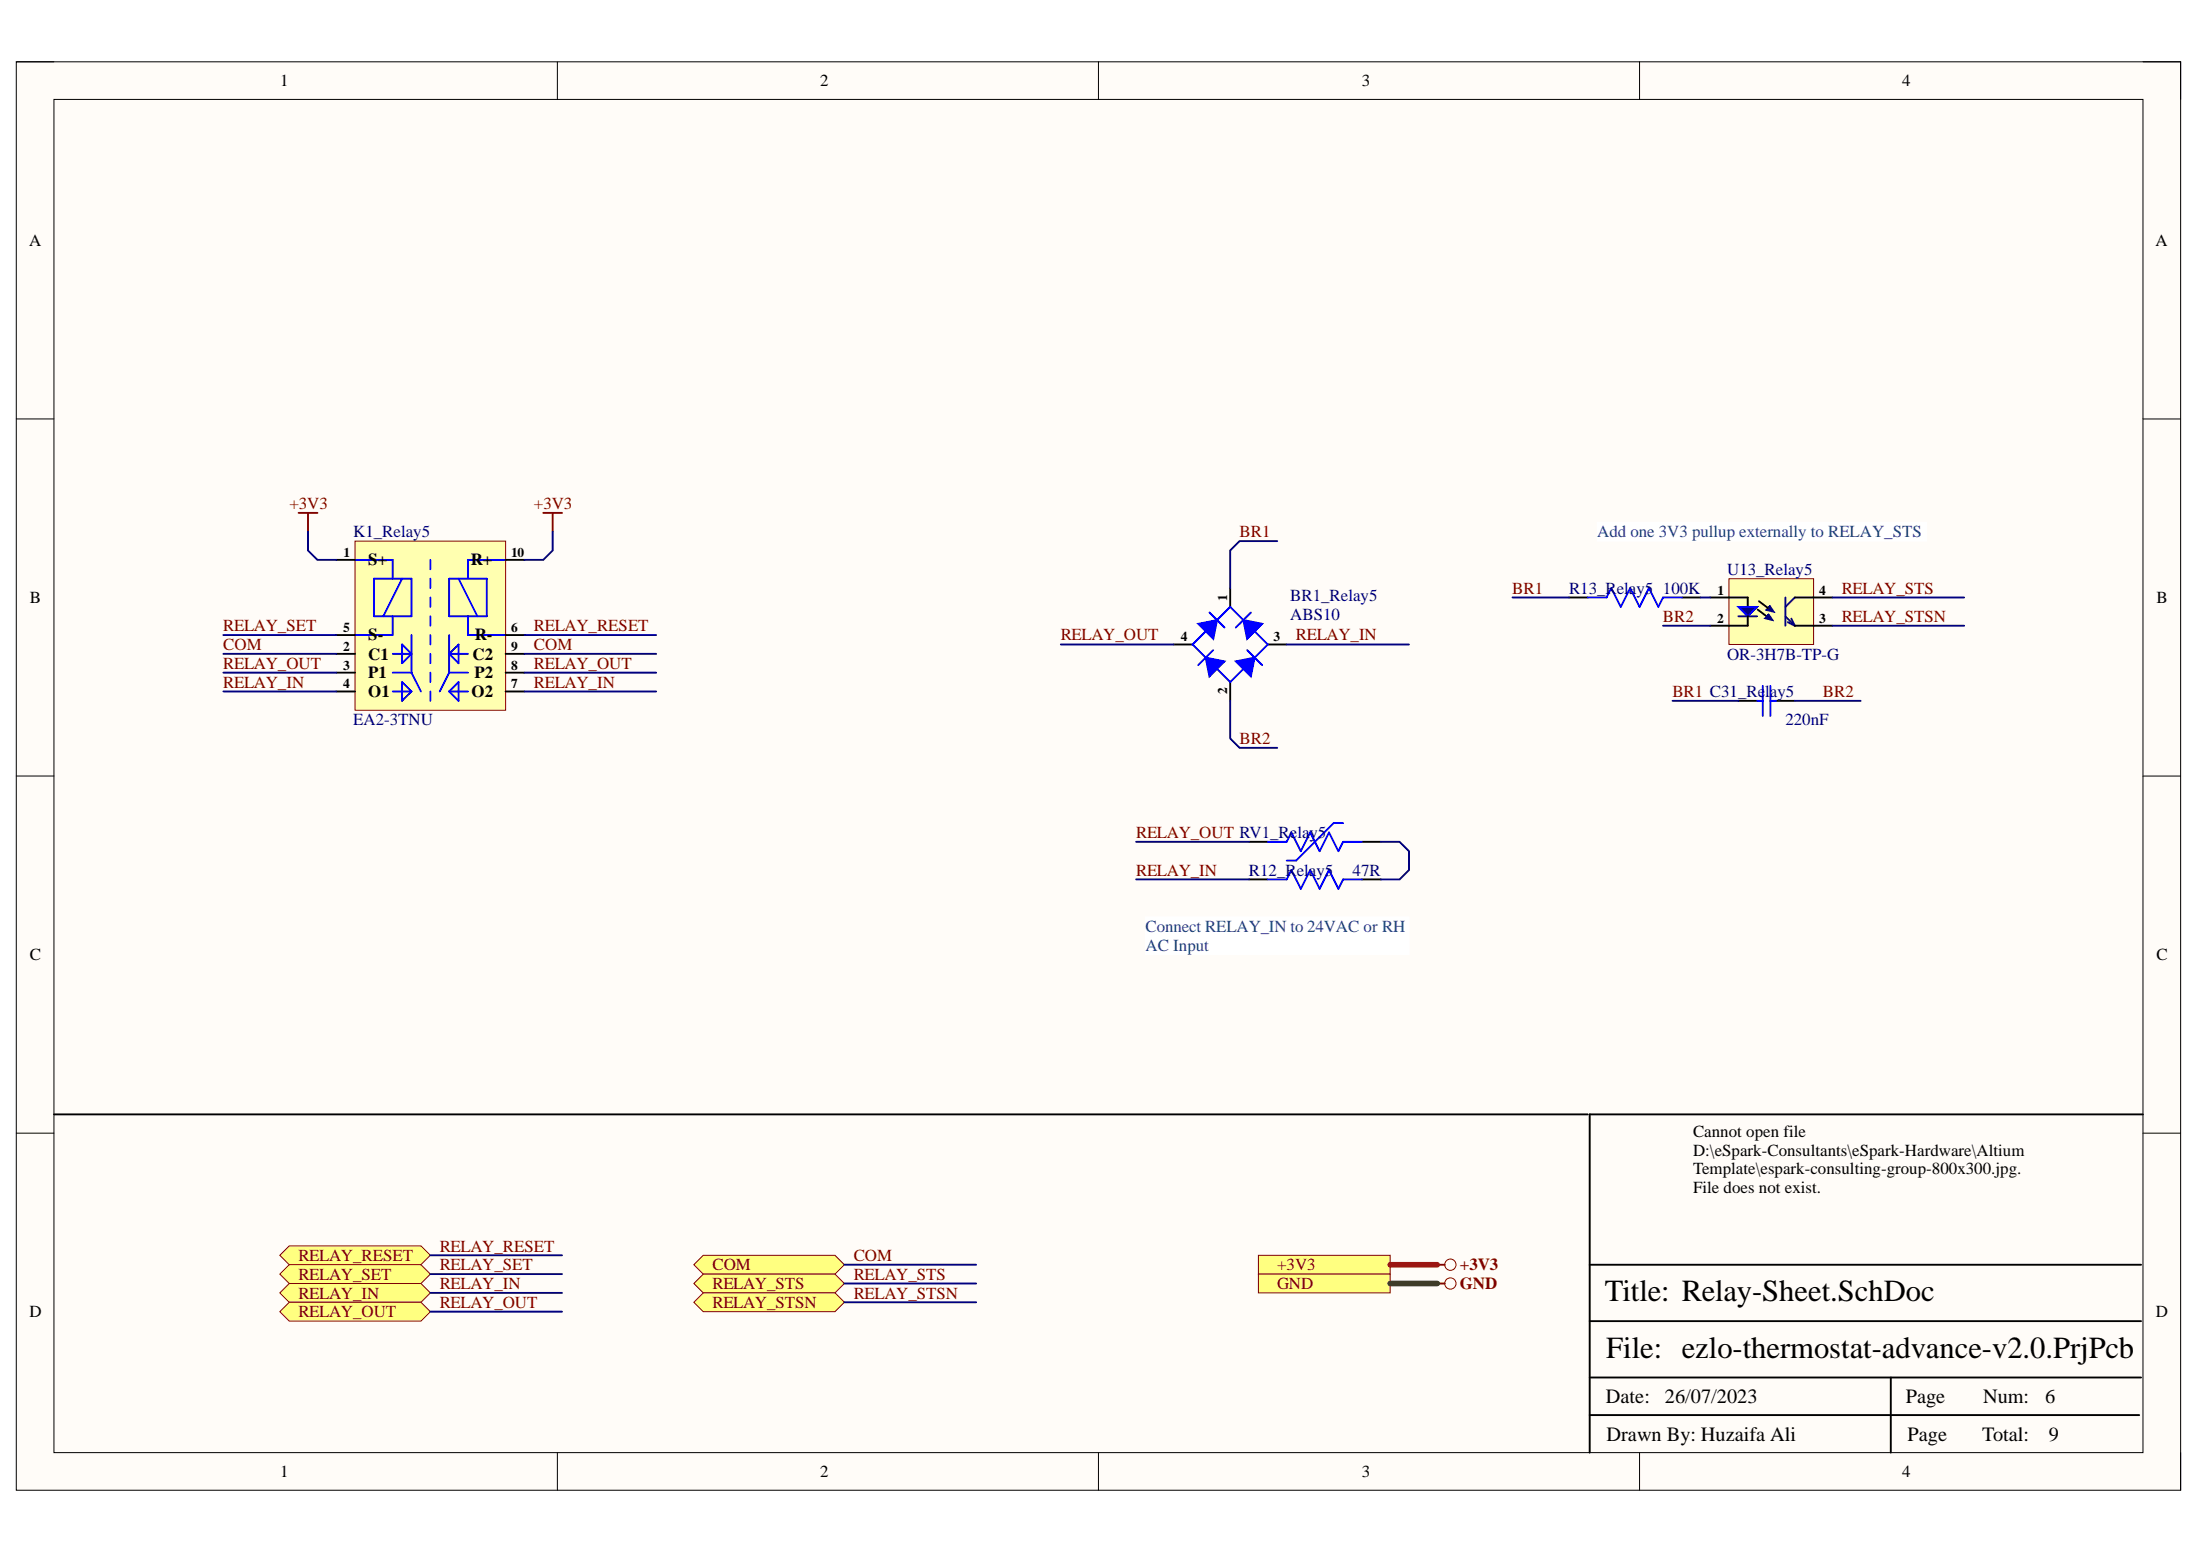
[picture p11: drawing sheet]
<svg xmlns="http://www.w3.org/2000/svg" width="297mm" height="210mm" viewBox="0 0 297 210" stroke-linecap="round" stroke-linejoin="round" font-family="sans-serif">
<path d="M2.2 8.3h292.2v192.9h-292.2z" fill-rule="evenodd" fill="#fffcf8"/>
<path d="M2.2 8.3h292.2v192.9h-292.2z" fill="none" stroke="#000" stroke-width=".14"/>
<path d="M7.3 13.4h282v182.7h-282z" fill-rule="evenodd" fill="#fffcf8"/>
<g fill="none" stroke="#000" stroke-width=".14">
<path d="M2.2 8.3h5.1M7.3 13.4h282v182.7h-282zM75.3 8.3v5.1M148.3 8.3v5.1M221.4 8.3v5.1M289.3 8.3h5.1v5.1M2.2 56.5h5.1M289.3 56.6h5.1M2.2 104.8h5.1M289.3 104.8h5.1M2.2 153h5.1M289.3 153h5.1"/>
<path d="M75.3 196.1v5.1M148.3 196.1v5.1M221.4 196.1v5.1M294.4 196.1v5.1"/>
</g>
<path d="M166.1 79.4v2.5M158.5 87h2.5M166.1 92.1v2.5M171.2 87h2.5M289.3 150.4h-74.7v45.7M214.6 178.3h74.5M214.6 170.7h74.5M214.6 191h74.2M214.6 185.9h74.5M255.3 185.9v10.2" fill="none" stroke="#000" stroke-width=".25"/>
<path d="M161 87l5.1-5.1 5.1 5.1-5.1 5.1zM163.8 87.8l-2 2" fill="none" stroke="#00f" stroke-width=".25"/>
<path d="M162.8 88.8l2.5 .5-2 2z" fill="#00f"/>
<path d="M162.8 88.8l2.5 .5-2 2zM163.3 82.7l2 2" fill="none" stroke="#00f" stroke-width=".25"/>
<path d="M161.8 84.2l2.5-.5-.5 2.5z" fill="#00f"/>
<path d="M161.8 84.2l2.5-.5-.5 2.5zM168.4 87.8l2 2" fill="none" stroke="#00f" stroke-width=".25"/>
<path d="M166.9 89.3l2.5-.5-.5 2.5z" fill="#00f"/>
<path d="M166.9 89.3l2.5-.5-.5 2.5zM168.9 82.7l-2 2" fill="none" stroke="#00f" stroke-width=".25"/>
<path d="M167.9 83.7l2.5 .5-2 2z" fill="#00f"/>
<path d="M167.9 83.7l2.5 .5-2 2zM237.2 94.6h.8M238 92.6v4M239 92.6v4M239 94.6h.8" fill="none" stroke="#00f" stroke-width=".25"/>
<path d="M234.7 94.6h2.5M239.8 94.6h2.5" fill="none" stroke="#000" stroke-width=".25"/>
<path d="M233.4 78.1h11.5v8.9h-11.5z" fill-rule="evenodd" fill="#ffffb0"/>
<path d="M233.4 78.1h11.5v8.9h-11.5z" fill="none" stroke="#800000" stroke-width=".14"/>
<path d="M230.9 80.7h2.5M230.9 84.5h2.5M237.3 82.3l1.2 .9" fill="none" stroke="#000" stroke-width=".25"/>
<path d="M238.2 83.5l.6-.6-.3 .3 .3-.3 .6 .9z" fill-rule="evenodd" fill="#0c0087"/>
<path d="M238.2 83.5l.6-.6-.3 .3 .3-.3 .6 .9z" fill="none" stroke="#0c0087" stroke-width=".14"/>
<path d="M238.4 82.4l.6-.6-.3 .3 .3-.3 .6 .9z" fill-rule="evenodd" fill="#0c0087"/>
<path d="M238.4 82.4l.6-.6-.3 .3 .3-.3 .6 .9z" fill="none" stroke="#0c0087" stroke-width=".14"/>
<path d="M233.4 80.7h2.6v1.2M237.5 81.2l1.2 .9" fill="none" stroke="#000" stroke-width=".25"/>
<path d="M234.7 81.9h2.5l-1.2 1.3z" fill="#0c0087"/>
<path d="M214.4 80.7h2.5l.7-1.3 1.2 2.5 1.3-2.5 1.3 2.5 1.2-2.5 1.3 2.5 .6-1.2h2.6M234.7 81.9h2.5l-1.2 1.3zM171.2 118.7h2.5l.7-1.3 1.2 2.6 1.3-2.6 1.3 2.6 1.2-2.6 1.3 2.6 .6-1.3h2.6" fill="none" stroke="#00f" stroke-width=".25"/>
<path d="M234.7 83.2h2.5M241.1 80.7v3.8M241.1 83.2l1.2 1.3M241.4 84l.9 .5M241.9 83.5l.4 1M242.3 80.7l-1.2 1.2" fill="none" stroke="#11037f" stroke-width=".25"/>
<path d="M211.8 80.7h2.6M227.1 80.7h2.5M236 83.2v1.3h-2.6M242.3 84.5h5.1M242.3 80.7h5.1M168.6 118.7h2.6M183.9 118.7h2.5M7.3 150.4h207.1" fill="none" stroke="#000" stroke-width=".25"/>
<path d="M40.3 69.2h2.6M41.6 69.2v2.6M73.3 69.2h2.6M74.6 69.2v2.6" fill="none" stroke="#800000" stroke-width=".25"/>
<path d="M169.9 169.4h17.8v2.6h-17.8z" fill-rule="evenodd" fill="#ffff80"/>
<g fill="none" stroke="#800000" stroke-width=".14">
<path d="M169.9 169.4h17.8v2.6h-17.8z"/>
<circle cx="195.8" cy="170.7" r=".76"/>
</g>
<path d="M194.1 170.7h1" fill="none" stroke="#800000" stroke-width=".25"/>
<path d="M169.9 172h17.8v2.5h-17.8z" fill-rule="evenodd" fill="#ffff80"/>
<g fill="none" stroke="#800000" stroke-width=".14">
<path d="M169.9 172h17.8v2.5h-17.8z"/>
<circle cx="195.8" cy="173.3" r=".76"/>
</g>
<path d="M194.1 173.3h1" fill="none" stroke="#800000" stroke-width=".25"/>
<path d="M37.8 169.4l1.2-1.2h17.8l1.3 1.2-1.3 1.3h-17.8z" fill-rule="evenodd" fill="#ffff80"/>
<path d="M37.8 169.4l1.2-1.2h17.8l1.3 1.2-1.3 1.3h-17.8z" fill="none" stroke="#800000" stroke-width=".14"/>
<path d="M37.8 172l1.2-1.3h17.8l1.3 1.3-1.3 1.3h-17.8z" fill-rule="evenodd" fill="#ffff80"/>
<path d="M37.8 172l1.2-1.3h17.8l1.3 1.3-1.3 1.3h-17.8z" fill="none" stroke="#800000" stroke-width=".14"/>
<path d="M37.8 174.5l1.2-1.2h17.8l1.3 1.2-1.3 1.3h-17.8z" fill-rule="evenodd" fill="#ffff80"/>
<path d="M37.8 174.5l1.2-1.2h17.8l1.3 1.2-1.3 1.3h-17.8z" fill="none" stroke="#800000" stroke-width=".14"/>
<path d="M37.8 177.1l1.2-1.3h17.8l1.3 1.3-1.3 1.2h-17.8z" fill-rule="evenodd" fill="#ffff80"/>
<path d="M37.8 177.1l1.2-1.3h17.8l1.3 1.3-1.3 1.2h-17.8z" fill="none" stroke="#800000" stroke-width=".14"/>
<path d="M94.9 169.4h17.8l1.3 1.3-1.3 1.3h-17.8l-1.2-1.3z" fill-rule="evenodd" fill="#ffff80"/>
<path d="M94.9 169.4h17.8l1.3 1.3-1.3 1.3h-17.8l-1.2-1.3z" fill="none" stroke="#800000" stroke-width=".14"/>
<path d="M93.7 173.3l1.2-1.3h17.8l1.3 1.3-1.3 1.2h-17.8z" fill-rule="evenodd" fill="#ffff80"/>
<path d="M93.7 173.3l1.2-1.3h17.8l1.3 1.3-1.3 1.2h-17.8z" fill="none" stroke="#800000" stroke-width=".14"/>
<path d="M93.7 175.8l1.2-1.3h17.8l1.3 1.3-1.3 1.3h-17.8z" fill-rule="evenodd" fill="#ffff80"/>
<path d="M93.7 175.8l1.2-1.3h17.8l1.3 1.3-1.3 1.3h-17.8z" fill="none" stroke="#800000" stroke-width=".14"/>
<path d="M154.7 123.8h35.5v5.1h-35.5z" fill-rule="evenodd" fill="#fff"/>
<path d="M154.7 123.8h35.5v5.1h-35.5z" fill="none" stroke="#fff" stroke-width=".14"/>
<path d="M215.6 70.5h44.5v2.5h-44.5z" fill-rule="evenodd" fill="#fff"/>
<path d="M215.6 70.5h44.5v2.5h-44.5z" fill="none" stroke="#fff" stroke-width=".14"/>
<path d="M47.9 73h20.4v22.9h-20.4z" fill-rule="evenodd" fill="#ffffb0"/>
<path d="M47.9 73h20.4v22.9h-20.4z" fill="none" stroke="#800000" stroke-width=".14"/>
<path d="M45.4 75.6h2.5M68.3 75.6h2.5M45.4 88.3h2.5M45.4 90.8h2.5M45.4 93.3h2.5M45.4 85.7h2.5M68.3 88.3h2.5M68.3 90.8h2.5M68.3 93.3h2.5M68.3 85.7h2.5M168.6 113.6h2.6M183.9 113.6h2.5" fill="none" stroke="#000" stroke-width=".25"/>
<g fill="none" stroke="#00f" stroke-width=".25">
<path d="M47.9 75.6h5.1v2.5M50.5 78.1h5.1v5.1h-5.1zM54.3 78.1l-2.5 5.1M58.1 75.6v1.2M58.1 78.1v1.3M60.6 78.1h5.1v5.1h-5.1zM61.9 78.1l2.6 5.1M68.3 75.6h-5.1v2.5M53 83.2v2.5h-5.1M53 90.8h2.6M53 88.3h2.6M53 93.3h2.6"/>
<path d="M54.3 92.1l1.3 1.2-1.3 1.3zM54.3 87l1.3 1.3-1.3 1.2zM55.6 85.7v5.1M55.6 90.8l1.2 2.5M58.1 80.6v1.3M58.1 83.2v1.3M58.1 85.7v1.3M58.1 88.3v1.2M58.1 90.8v1.3M58.1 93.3v1.3M60.6 85.7v5.1M60.6 90.8l-1.2 2.5"/>
<path d="M60.6 90.8h2.6M60.6 88.3h2.6M60.6 88.3l1.3-1.3v2.5zM60.6 93.3h2.6M61.9 92.1v2.5l-1.3-1.3zM63.2 83.2v2.5h5.1M171.2 113.6h2.5l.7-1.2 1.2 2.5 1.3-2.5 1.3 2.5 1.2-2.5 1.3 2.5 .6-1.3h2.6M181.3 111.1h-1.2l-5.1 5.1h-1.3"/>
</g>
<g fill="none" stroke="#000080" stroke-width=".25">
<path d="M41.6 71.8v2.5l1.3 1.3h2.5M74.6 71.8v2.5l-1.3 1.3h-2.5M172.5 73h-5.1l-1.3 1.3v5.1M30.2 85.7h15.2M30.2 88.3h15.2M30.2 90.8h15.2M30.2 93.3h15.2M70.8 85.7h17.8M70.8 88.3h17.8M70.8 90.8h17.8M70.8 93.3h17.8M143.2 87h15.3"/>
<path d="M166.1 94.6v5.1l1.3 1.2h5.1M173.7 87h16.5M204.2 80.7h7.6M224.5 84.5h6.4M225.8 94.6h8.9M229.6 80.7h1.3M242.3 94.6h8.9M247.4 80.7h17.8M247.4 84.5h17.8M153.4 113.6h15.2M153.4 118.7h15.2M186.4 113.6h2.6l1.2 1.3v2.5l-1.2 1.3h-2.6"/>
<path d="M58.1 169.4h17.8M58.1 172h17.8M58.1 174.5h17.8M58.1 177.1h17.8M114 170.7h17.8M114 173.3h17.8M114 175.8h17.8"/>
</g>
<path d="M187.7 170.7h6.4" fill="none" stroke="#f00" stroke-width=".76"/>
<path d="M187.7 173.3h6.4" fill="none" stroke="#274e13" stroke-width=".76"/>
<g font-size="4.1">
<text x="216.7" y="175.6">Title: Relay-Sheet.SchDoc</text>
<text x="216.9" y="183.3">File: ezlo-thermostat-advance-v2.0.PrjPcb</text>
</g>
<g font-size="2.7">
<text x="216.8" y="189.4">Date:</text>
<text x="224.8" y="189.4">26/07/2023</text>
<text x="257.3" y="189.4">Page</text>
<text x="267.7" y="189.4">Num:</text>
<text x="276.1" y="189.4">6</text>
<text x="216.9" y="194.4">Drawn By: Huzaifa Ali</text>
<text x="257.6" y="194.4">Page</text>
<text x="267.6" y="194.4">Total:</text>
<text x="276.6" y="194.4">9</text>
</g>
<g font-size="2.3">
<text x="37.8" y="11.6">1</text>
<text x="110.7" y="11.6">2</text>
<text x="183.9" y="11.6">3</text>
<text x="256.8" y="11.6">4</text>
<text x="3.9" y="33.2">A</text>
<text x="291" y="33.2">A</text>
<text x="49.7" y="76.3">S+</text>
<text x="63.6" y="76.3">R+</text>
<text x="4" y="81.4">B</text>
<text x="291.2" y="81.4">B</text>
<text x="49.7" y="89">C1</text>
<text x="49.7" y="86.5">S-</text>
<text x="63.8" y="89">C2</text>
<text x="64.1" y="86.5">R-</text>
<text x="49.7" y="91.6">P1</text>
<text x="49.7" y="94.1">O1</text>
<text x="63.7" y="94.1">O2</text>
<text x="64.1" y="91.6">P2</text>
<text x="4" y="129.6">C</text>
<text x="291.2" y="129.6">C</text>
<text x="228.6" y="153.5">Cannot open file</text>
<text x="228.6" y="156">D:\eSpark-Consultants\eSpark-Hardware\Altium</text>
<text x="228.6" y="158.5">Template\espark-consulting-group-800x300.jpg.</text>
<text x="228.6" y="161.1">File does not exist.</text>
<text x="4" y="177.8">D</text>
<text x="291.1" y="177.8">D</text>
<text x="37.8" y="199.4">1</text>
<text x="110.7" y="199.4">2</text>
<text x="183.9" y="199.4">3</text>
<text x="256.8" y="199.4">4</text>
</g>
<g font-size="2.3" fill="#800000">
<text x="39.1" y="68.7">+3V3</text>
<text x="72.1" y="68.7">+3V3</text>
<text x="167.4" y="72.5">BR1</text>
<text x="204.2" y="80.1">BR1</text>
<text x="224.5" y="83.9">BR2</text>
<text x="248.7" y="80.1">RELAY_STS</text>
<text x="248.7" y="83.9">RELAY_STSN</text>
<text x="30.1" y="85.2">RELAY_SET</text>
<text x="30.1" y="87.7">COM</text>
<text x="72.1" y="85.2">RELAY_RESET</text>
<text x="72.1" y="87.7">COM</text>
<text x="143.2" y="86.5">RELAY_OUT</text>
<text x="175" y="86.5">RELAY_IN</text>
<text x="30.1" y="90.3">RELAY_OUT</text>
<text x="30.1" y="92.8">RELAY_IN</text>
<text x="72.1" y="90.3">RELAY_OUT</text>
<text x="72.1" y="92.8">RELAY_IN</text>
<text x="225.8" y="94.1">BR1 C31_Relay5</text>
<text x="246.1" y="94.1">BR2</text>
<text x="167.4" y="100.4">BR2</text>
<text x="153.4" y="113.1">RELAY_OUT RV1_Relay5</text>
<text x="153.4" y="118.2">RELAY_IN</text>
<text x="40.3" y="170.2">RELAY_RESET</text>
<text x="40.3" y="172.7">RELAY_SET</text>
<text x="59.4" y="168.9">RELAY_RESET</text>
<text x="59.4" y="171.5">RELAY_SET</text>
<text x="96.2" y="171.5">COM</text>
<text x="115.3" y="170.2">COM</text>
<text x="115.3" y="172.7">RELAY_STS</text>
<text x="172.4" y="171.5">+3V3</text>
<text x="197.1" y="171.5">+3V3</text>
<text x="40.3" y="175.3">RELAY_IN</text>
<text x="40.3" y="177.8">RELAY_OUT</text>
<text x="59.4" y="174">RELAY_IN</text>
<text x="59.4" y="176.5">RELAY_OUT</text>
<text x="96.2" y="174">RELAY_STS</text>
<text x="96.2" y="176.5">RELAY_STSN</text>
<text x="115.3" y="175.3">RELAY_STSN</text>
<text x="172.4" y="174">GND</text>
<text x="197.1" y="174">GND</text>
</g>
<g font-size="2.3" fill="#000080">
<text x="47.7" y="72.5">K1_Relay5</text>
<text x="233.2" y="77.6">U13_Relay5</text>
<text x="174.2" y="81.1">BR1_Relay5</text>
<text x="174.2" y="83.7">ABS10</text>
<text x="211.8" y="80.1">R13_Relay5</text>
<text x="224.5" y="80.1">100K</text>
<text x="233.2" y="89">OR-3H7B-TP-G</text>
<text x="47.7" y="97.9">EA2-3TNU</text>
<text x="241.1" y="97.9">220nF</text>
<text x="168.6" y="118.2">R12_Relay5</text>
<text x="182.6" y="118.2">47R</text>
</g>
<g font-size="2.3" fill="#0b5394">
<text x="215.6" y="72.5">Add one 3V3 pullup externally to RELAY_STS</text>
<text x="154.7" y="125.8">Connect RELAY_IN to 24VAC or RH</text>
<text x="154.7" y="128.3">AC Input</text>
</g>
<g font-size="1.8">
<text x="46.4" y="75.1">1</text>
<text x="69" y="75.1">10</text>
<text x="165.7" y="81.1" transform="rotate(-90 165.7 81.1)">1</text>
<text x="231.9" y="80.3">1</text>
<text x="245.6" y="80.3">4</text>
<text x="46.3" y="87.8">2</text>
<text x="46.3" y="85.3">5</text>
<text x="69" y="87.8">9</text>
<text x="69" y="85.3">6</text>
<text x="159.4" y="86.6">4</text>
<text x="171.9" y="86.6">3</text>
<text x="231.8" y="84.1">2</text>
<text x="245.6" y="84.1">3</text>
<text x="46.3" y="90.4">3</text>
<text x="46.3" y="92.9">4</text>
<text x="69" y="92.9">7</text>
<text x="69" y="90.4">8</text>
<text x="165.7" y="93.6" transform="rotate(-90 165.7 93.6)">2</text>
</g>
</svg>
